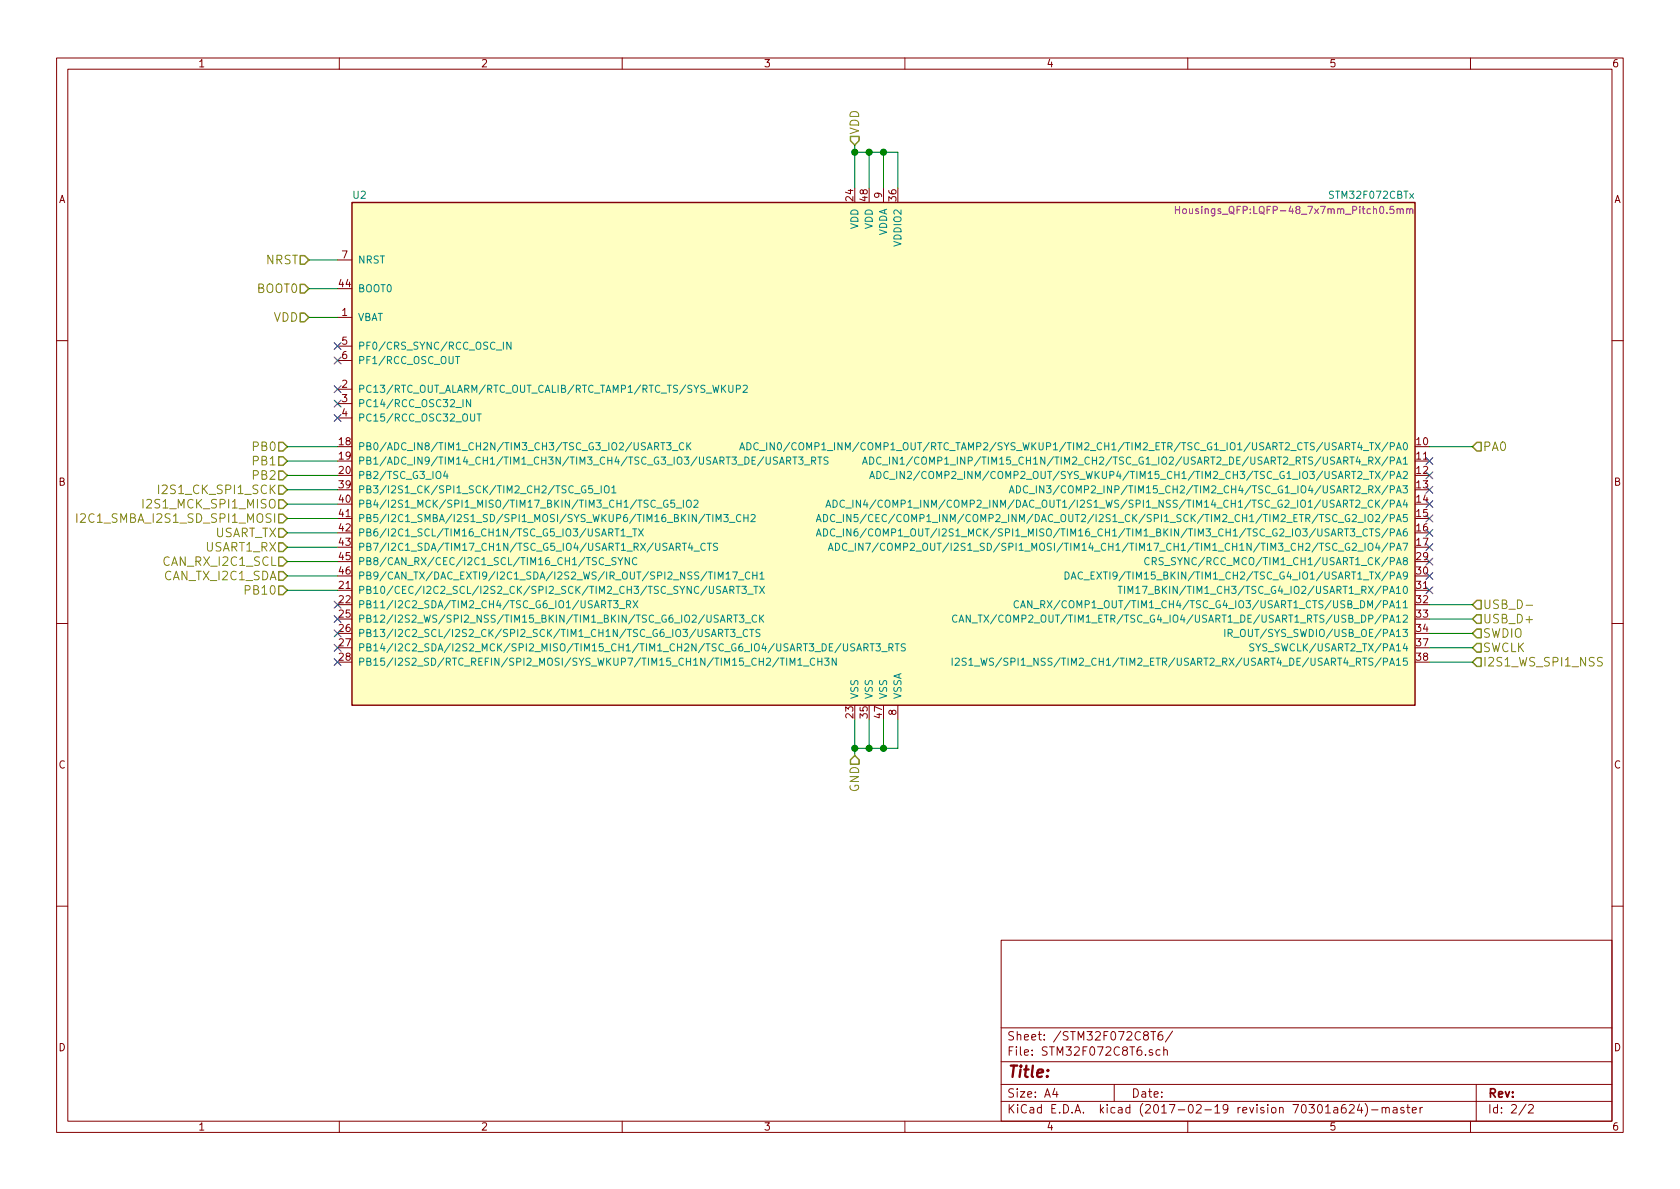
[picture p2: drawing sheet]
EESchema Schematic File Version 2
LIBS:power
LIBS:device
LIBS:transistors
LIBS:conn
LIBS:linear
LIBS:regul
LIBS:74xx
LIBS:cmos4000
LIBS:adc-dac
LIBS:memory
LIBS:xilinx
LIBS:microcontrollers
LIBS:dsp
LIBS:microchip
LIBS:analog_switches
LIBS:motorola
LIBS:texas
LIBS:intel
LIBS:audio
LIBS:interface
LIBS:digital-audio
LIBS:philips
LIBS:display
LIBS:cypress
LIBS:siliconi
LIBS:opto
LIBS:atmel
LIBS:contrib
LIBS:valves
LIBS:stm32
LIBS:xc6202_sot-23
LIBS:thumbinator-cache
EELAYER 25 0
EELAYER END
$Descr A4 11693 8268
encoding utf-8
Sheet 2 2
Title ""
Date ""
Rev ""
Comp ""
Comment1 ""
Comment2 ""
Comment3 ""
Comment4 ""
$EndDescr
$Comp
L STM32F072CBTx U2
U 1 1
P 6150 3200
F 0 "U2" H 2450 5025 50  0000 L BNN
F 1 "STM32F072CBTx" H 9850 5025 50  0000 R BNN
F 2 "Housings_QFP:LQFP-48_7x7mm_Pitch0.5mm" H 9850 4975 50  0000 R TNN
F 3 "" H 6150 3200 50  0000 C CNN
	1    6150 3200
	1    0    0    -1  
$EndComp
Wire Wire Line
	6250 5200 6250 5000
Wire Wire Line
	6150 5200 6150 5000
Wire Wire Line
	6050 5000 6050 5200
Wire Wire Line
	5950 5000 5950 5250
Text HLabel 5950 5250 3    60   Input ~ 0
GND
Wire Wire Line
	5950 5200 6250 5200
Connection ~ 6050 5200
Connection ~ 6150 5200
Connection ~ 5950 5200
Text HLabel 5950 1000 1    60   Input ~ 0
VDD
Wire Wire Line
	5950 1000 5950 1300
Wire Wire Line
	6050 1300 6050 1050
Wire Wire Line
	5950 1050 6250 1050
Connection ~ 5950 1050
Wire Wire Line
	6150 1050 6150 1300
Connection ~ 6050 1050
Wire Wire Line
	6250 1050 6250 1300
Connection ~ 6150 1050
Wire Wire Line
	2150 1800 2350 1800
Text HLabel 2150 1800 0    60   Input ~ 0
NRST
Text HLabel 2150 2000 0    60   Input ~ 0
BOOT0
Wire Wire Line
	2150 2000 2350 2000
Text HLabel 10250 4300 2    60   Input ~ 0
USB_D+
Wire Wire Line
	10250 4300 9950 4300
Text HLabel 10250 4200 2    60   Input ~ 0
USB_D-
Wire Wire Line
	10250 4200 9950 4200
Text HLabel 2000 3400 0    60   Input ~ 0
I2S1_CK_SPI1_SCK
Wire Wire Line
	2000 3400 2350 3400
Text HLabel 2000 3500 0    60   Input ~ 0
I2S1_MCK_SPI1_MISO
Wire Wire Line
	2000 3500 2350 3500
Text HLabel 2000 3600 0    60   Input ~ 0
I2C1_SMBA_I2S1_SD_SPI1_MOSI
Wire Wire Line
	2000 3600 2350 3600
Text HLabel 10250 4600 2    60   Input ~ 0
I2S1_WS_SPI1_NSS
Wire Wire Line
	10250 4600 9950 4600
Text HLabel 2000 3700 0    60   Input ~ 0
USART_TX
Wire Wire Line
	2000 3700 2350 3700
Text HLabel 2000 3800 0    60   Input ~ 0
USART1_RX
Wire Wire Line
	2000 3800 2350 3800
Text HLabel 2000 3900 0    60   Input ~ 0
CAN_RX_I2C1_SCL
Text HLabel 2000 4000 0    60   Input ~ 0
CAN_TX_I2C1_SDA
Wire Wire Line
	2000 3900 2350 3900
Wire Wire Line
	2000 4000 2350 4000
NoConn ~ 9950 3200
NoConn ~ 9950 3300
NoConn ~ 9950 3400
NoConn ~ 9950 3500
NoConn ~ 9950 3600
NoConn ~ 9950 3700
NoConn ~ 9950 3800
NoConn ~ 9950 3900
NoConn ~ 9950 4000
NoConn ~ 9950 4100
NoConn ~ 2350 2400
NoConn ~ 2350 2500
NoConn ~ 2350 2700
NoConn ~ 2350 2800
NoConn ~ 2350 2900
NoConn ~ 2350 4200
NoConn ~ 2350 4300
NoConn ~ 2350 4400
NoConn ~ 2350 4500
NoConn ~ 2350 4600
Text HLabel 2150 2200 0    60   Input ~ 0
VDD
Wire Wire Line
	2150 2200 2350 2200
Text HLabel 10250 4400 2    60   Input ~ 0
SWDIO
Wire Wire Line
	9950 4400 10250 4400
Text HLabel 10250 4500 2    60   Input ~ 0
SWCLK
Wire Wire Line
	9950 4500 10250 4500
Text HLabel 2000 3100 0    60   Input ~ 0
PB0
Wire Wire Line
	2000 3100 2350 3100
Text HLabel 2000 3200 0    60   Input ~ 0
PB1
Text HLabel 2000 3300 0    60   Input ~ 0
PB2
Text HLabel 2000 4100 0    60   Input ~ 0
PB10
Wire Wire Line
	2000 3200 2350 3200
Wire Wire Line
	2350 3300 2000 3300
Wire Wire Line
	2000 4100 2350 4100
Text HLabel 10250 3100 2    60   Input ~ 0
PA0
Wire Wire Line
	10250 3100 9950 3100
$EndSCHEMATC
